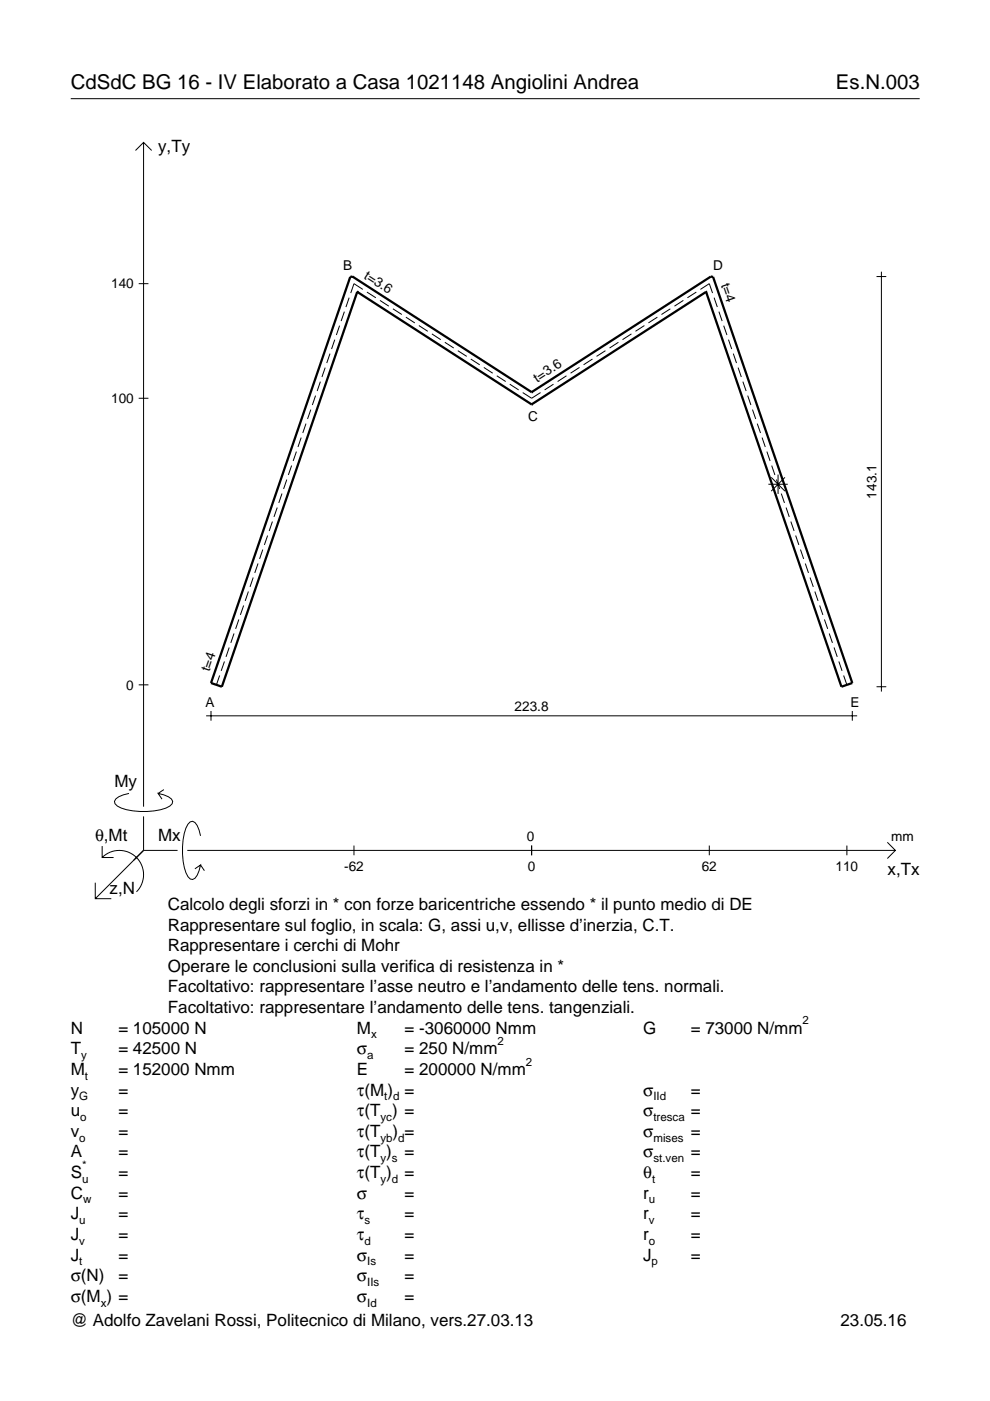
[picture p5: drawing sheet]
<svg xmlns="http://www.w3.org/2000/svg" width="210mm" height="297mm" viewBox="0 0 210 297" stroke-linecap="round" stroke-linejoin="round" font-family="sans-serif">
<g fill="none" stroke="#000" stroke-width=".21">
<path d="M15 20.9h180M28.7 31.9l1.7-1.7 1.8 1.7M30.4 30.2v140.8M185.8 58.6h2.1M186.9 57.6v89M29.4 60.1h2.1M68.9 77.9l-.6 2M70 75l-.7 2M71 72l-.7 2M72 69l-.7 2M73 66.1l-.7 2M74 63.1l-.7 2"/>
<path d="M76.9 61.4l-1.9-1.3-.6 2M77.8 61.9l1.9 1.2M80.6 63.7l1.8 1.2M83.3 65.5l1.9 1.2M86.1 67.2l1.8 1.3M88.8 69l1.9 1.2M91.6 70.8l1.8 1.2M94.3 72.6l1.9 1.2M97.1 74.4l1.9 1.2M99.8 76.1l1.9 1.2M102.6 77.9l1.9 1.2M105.3 79.7l1.9 1.2"/>
<path d="M120.1 79.7l-1.9 1.2M122.9 77.9l-1.9 1.2M125.6 76.1l-1.9 1.2M128.4 74.4l-1.9 1.2M131.1 72.6l-1.9 1.2M133.9 70.8l-1.9 1.2M136.6 69l-1.9 1.2M139.4 67.2l-1.9 1.3M142.1 65.5l-1.9 1.2M144.9 63.7l-1.9 1.2M147.6 61.9l-1.9 1.2M148.5 61.4l1.9-1.3 .7 2"/>
<path d="M151.4 63.1l.7 2M152.4 66.1l.7 2M153.4 69l.7 2M154.5 72l.6 2M155.5 75l.7 2M156.5 77.9l.7 2M29.4 84.4h2.1M61.8 98.7l-.7 2M62.8 95.7l-.6 2M63.9 92.8l-.7 2M64.9 89.8l-.7 2M65.9 86.8l-.7 2"/>
<path d="M66.9 83.9l-.7 2M67.9 80.9l-.7 2M108.1 81.5l1.9 1.2M110.8 83.2l1.9 1.2 1.9-1.2M117.4 81.5l-1.9 1.2M157.5 80.9l.7 2M158.5 83.9l.7 2M159.5 86.8l.7 2M160.6 89.8l.6 2M161.6 92.8l.7 2M162.6 95.7l.7 2M163.6 98.7l.7 2"/>
<path d="M54.7 119.5l-.7 2M55.7 116.5l-.7 2M56.7 113.5l-.6 2M57.8 110.6l-.7 2M58.8 107.6l-.7 2M59.8 104.6l-.7 2M60.8 101.7l-.7 2M162.9 102.7h4.1M163.5 101.2l2.9 2.9M164.6 101.7l.7 2M165 100.6v4.1M165.6 104.6l.7 2"/>
<path d="M166.4 101.2l-2.9 2.9M166.7 107.6l.6 2M167.7 110.6l.7 2M168.7 113.5l.7 2M169.7 116.5l.7 2M170.7 119.5l.7 2M48.6 137.3l-.7 2M49.6 134.3l-.7 2M50.6 131.3l-.6 2M51.7 128.4l-.7 2M52.7 125.4l-.7 2M53.7 122.4l-.7 2"/>
<path d="M171.7 122.4l.7 2M172.8 125.4l.6 2M173.8 128.4l.7 2M174.8 131.3l.7 2M175.8 134.3l.7 2M176.8 137.3l.7 2M29.4 145.2h2.1M43.7 151.8h138M44.7 150.7v2.1M46.6 143.2l-.7 2M47.6 140.2l-.7 2M177.9 140.2l.6 2"/>
<path d="M178.9 143.2l.7 2M180.7 150.7v2.1M185.8 145.6h2.1M21.7 179.4v2.4h2.4M27.3 168.2a3.6 3.6 0 0 0-3 1.7l.1 .5a5.6 5.6 0 0 0 3.8 1.5 13.4 13.4 0 0 0 7.8-1l.5-.5 .1-.5a3.6 3.6 0 0 0-3.1-1.7l.8 1.2M30.4 173.1v7.2M34.7 167.4l-1.2 .8M42.5 177.2a3.6 3.6 0 0 0-1.7-3.1l-.5 .2a5.7 5.7 0 0 0-1.5 3.7 13.3 13.3 0 0 0 1 7.9l.5 .5 .5 .1a3.6 3.6 0 0 0 1.7-3.1l-1.2 .8M75 179.3v2M112.7 179.3v2M150.4 179.3v2M179.6 179.3v2"/>
<path d="M188.1 178.6l1.7 1.7-1.7 1.7M20.2 187.2v3.3h3.4M21.7 181.8a5.1 5.1 0 0 1 7.2 0 5.1 5.1 0 0 1 0 7.3M30.4 180.3l-10.2 10.2M30.4 180.3h7.2M39.7 180.3h150.1M42.5 183.4l.8 1.2"/>
</g>
<path d="M75.7 61.9h.1M75.7 61.9l-28.7 83.7-2.3-.8 29.6-86.1 .4-.1 38 24.5M75.7 61.9l37 23.8M149.7 61.9h.1M149.7 61.9l-37 23.8M149.7 61.9l28.7 83.7 2.3-.8-29.5-86.1-.5-.1-38 24.5M112.7 85.7h.1M112.7 83.1h.1" fill="none" stroke="#000" stroke-width=".48"/>
<g font-size="4.3">
<text x="15" y="18.9">CdSdC BG 16 - IV Elaborato a Casa 1021148 Angiolini Andrea</text>
<text x="177.2" y="18.9">Es.N.003</text>
</g>
<g font-size="3.6">
<text x="33.5" y="32.3">y,Ty</text>
<text x="24.3" y="166.9">My</text>
<text x="20.1" y="178.2">θ,Mt</text>
<text x="33.5" y="178.2">Mx</text>
<text x="188.2" y="185.5">x,Tx</text>
<text x="23.2" y="189.6">z,N</text>
<text x="35.6" y="192.9">Calcolo degli sforzi in * con forze baricentriche essendo * il punto medio di DE</text>
<text x="35.6" y="197.3">Rappresentare sul foglio, in scala: G, assi u,v, ellisse d’inerzia, C.T.</text>
<text x="35.6" y="201.7">Rappresentare i cerchi di Mohr</text>
<text x="35.6" y="206">Operare le conclusioni sulla verifica di resistenza in *</text>
<text x="35.6" y="210.4">Facoltativo: rappresentare l’asse neutro e l’andamento delle tens. normali.</text>
<text x="35.6" y="214.8">Facoltativo: rappresentare l’andamento delle tens. tangenziali.</text>
<text x="15" y="219.2">N</text>
<text x="25.1" y="219.2">= 105000 N</text>
<text x="75.7" y="219.2">M</text>
<text x="85.8" y="219.2">= -3060000 Nmm</text>
<text x="136.4" y="219.2">G</text>
<text x="146.5" y="219.2">= 73000 N/mm</text>
<text x="15" y="227.9">M</text>
<text x="15" y="223.5">T</text>
<text x="25.1" y="227.9">= 152000 Nmm</text>
<text x="25.1" y="223.5">= 42500 N</text>
<text x="75.7" y="223.5">σ</text>
<text x="75.7" y="227.9">E</text>
<text x="85.8" y="223.5">= 250 N/mm</text>
<text x="85.8" y="227.9">= 200000 N/mm</text>
<text x="15" y="232.3">y</text>
<text x="25.1" y="232.3">=</text>
<text x="75.7" y="232.3">τ(M ) =</text>
<text x="136.4" y="232.3">σ</text>
<text x="146.5" y="232.3">=</text>
<text x="15" y="236.7">u</text>
<text x="25.1" y="236.7">=</text>
<text x="75.7" y="236.7">τ(T ) =</text>
<text x="136.4" y="236.7">σ</text>
<text x="146.5" y="236.7">=</text>
<text x="15" y="245.4">A</text>
<text x="15" y="241">v</text>
<text x="25.1" y="241">=</text>
<text x="25.1" y="245.4">=</text>
<text x="75.7" y="245.4">τ(T )</text>
<text x="75.7" y="241">τ(T</text>
<text x="83.3" y="241">) =</text>
<text x="85.8" y="245.4">=</text>
<text x="136.4" y="241">σ</text>
<text x="136.4" y="245.4">σ</text>
<text x="146.5" y="241">=</text>
<text x="146.5" y="245.4">=</text>
<text x="15" y="249.8">S</text>
<text x="25.1" y="249.8">=</text>
<text x="75.7" y="249.8">τ(T )</text>
<text x="85.8" y="249.8">=</text>
<text x="136.4" y="249.8">θ</text>
<text x="146.5" y="249.8">=</text>
<text x="15" y="254.2">C</text>
<text x="25.1" y="254.2">=</text>
<text x="75.7" y="254.2">σ</text>
<text x="85.8" y="254.2">=</text>
<text x="136.4" y="254.2">r</text>
<text x="146.5" y="254.2">=</text>
<text x="15" y="262.9">J</text>
<text x="15" y="258.5">J</text>
<text x="25.1" y="262.9">=</text>
<text x="25.1" y="258.5">=</text>
<text x="75.7" y="258.5">τ</text>
<text x="75.7" y="262.9">τ</text>
<text x="85.8" y="258.5">=</text>
<text x="85.8" y="262.9">=</text>
<text x="136.4" y="262.9">r</text>
<text x="136.4" y="258.5">r</text>
<text x="146.5" y="262.9">=</text>
<text x="146.5" y="258.5">=</text>
<text x="15" y="267.3">J</text>
<text x="25.1" y="267.3">=</text>
<text x="75.7" y="267.3">σ</text>
<text x="85.8" y="267.3">=</text>
<text x="136.4" y="267.3">J</text>
<text x="146.5" y="267.3">=</text>
<text x="15" y="271.7">σ(N)</text>
<text x="25.1" y="271.7">=</text>
<text x="75.7" y="271.7">σ</text>
<text x="85.8" y="271.7">=</text>
<text x="15" y="276">σ(M ) =</text>
<text x="15" y="281.2">@ Adolfo Zavelani Rossi, Politecnico di Milano, vers.27.03.13</text>
<text x="75.7" y="276">σ</text>
<text x="85.8" y="276">=</text>
<text x="178.2" y="281.2">23.05.16</text>
</g>
<g font-size="2.9">
<text x="72.7" y="57.3">B</text>
<text x="77" y="58.9" transform="rotate(33 77 58.9)">t=3.6</text>
<text x="151.2" y="57.3">D</text>
<text x="23.6" y="61.1">140</text>
<text x="152.8" y="60.3" transform="rotate(71 152.8 60.3)">t=4</text>
<text x="113.9" y="81.2" transform="rotate(-33 113.9 81.2)">t=3.6</text>
<text x="23.6" y="85.4">100</text>
<text x="112" y="89.2">C</text>
<text x="185.8" y="105.7" transform="rotate(-90 185.8 105.7)">143.1</text>
<text x="44.4" y="142.5" transform="rotate(-71 44.4 142.5)">t=4</text>
<text x="26.8" y="146.2">0</text>
<text x="43.6" y="149.8">A</text>
<text x="180.3" y="149.8">E</text>
<text x="109.1" y="150.7">223.8</text>
<text x="111.7" y="178.2">0</text>
<text x="189" y="178.2">mm</text>
<text x="73" y="184.7">-62</text>
<text x="111.9" y="184.7">0</text>
<text x="148.8" y="184.7">62</text>
<text x="177.2" y="184.7">110</text>
</g>
<g font-size="2.4">
<text x="78.7" y="220.2">x</text>
<text x="105.5" y="221.5">2</text>
<text x="170.2" y="217.2">2</text>
<text x="17.2" y="224.5">y</text>
<text x="77.9" y="224.5">a</text>
<text x="111.5" y="225.9">2</text>
<text x="16.8" y="233.3">G</text>
<text x="18" y="228.9">t</text>
<text x="81.5" y="233.3">t d</text>
<text x="138.5" y="233.3">IId</text>
<text x="17" y="237.7">o</text>
<text x="80.7" y="237.7">yc</text>
<text x="138.5" y="237.7">tresca</text>
<text x="16.8" y="242">o</text>
<text x="80.7" y="242">yb d</text>
<text x="138.5" y="242">mises</text>
<text x="17.4" y="250.8">u</text>
<text x="17.4" y="247.8">*</text>
<text x="80.7" y="246.4">y s</text>
<text x="80.7" y="250.8">y d</text>
<text x="138.2" y="250.8">t</text>
<text x="138.5" y="246.4">st.ven</text>
<text x="17.6" y="255.2">w</text>
<text x="137.6" y="255.2">u</text>
<text x="16.8" y="263.9">v</text>
<text x="16.8" y="259.5">u</text>
<text x="77.3" y="263.9">d</text>
<text x="77.3" y="259.5">s</text>
<text x="137.6" y="263.9">o</text>
<text x="137.6" y="259.5">v</text>
<text x="16.8" y="268.3">t</text>
<text x="77.9" y="268.3">Is</text>
<text x="138.2" y="268.3">p</text>
<text x="77.9" y="272.7">IIs</text>
<text x="21.4" y="277">x</text>
<text x="77.9" y="277">Id</text>
</g>
</svg>
